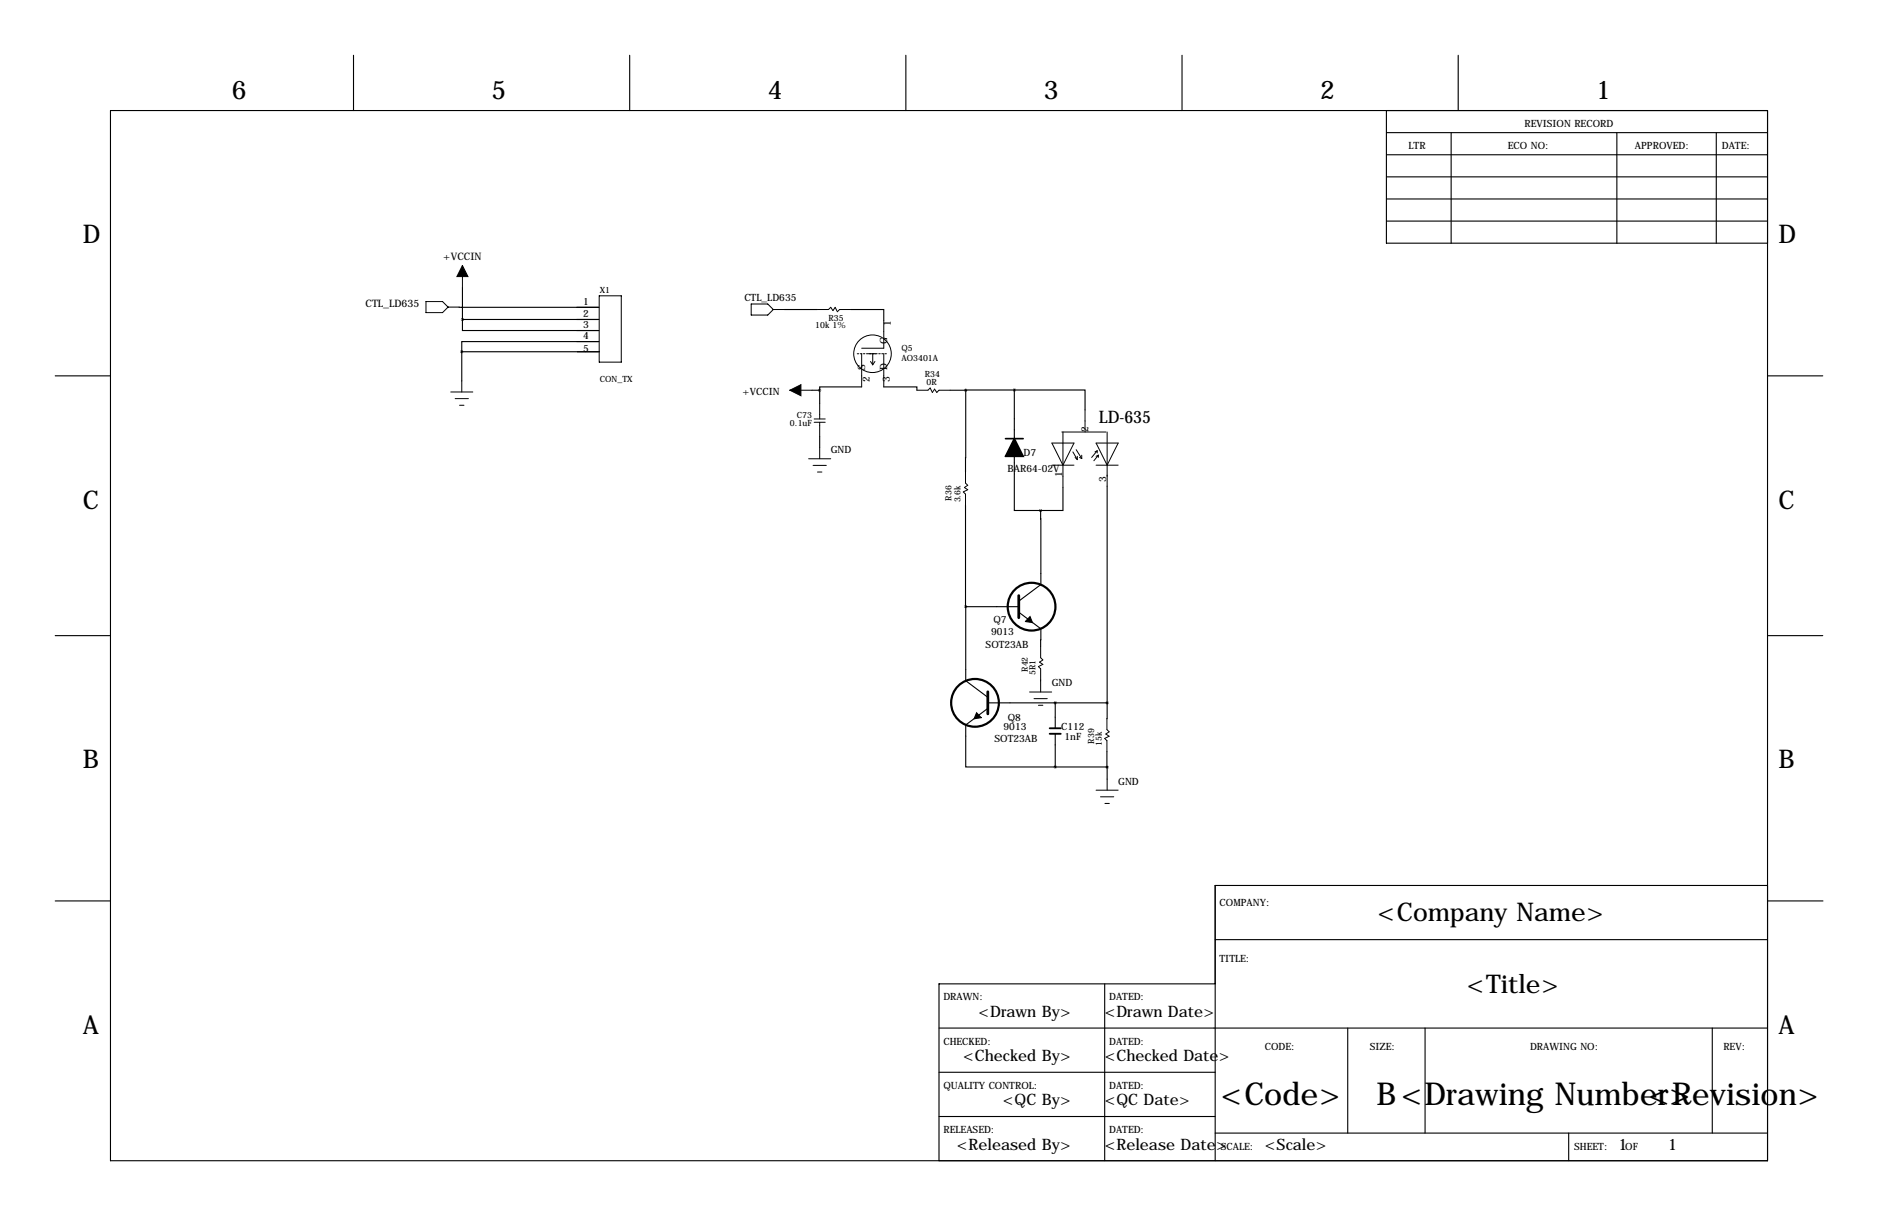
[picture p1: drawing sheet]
<svg xmlns="http://www.w3.org/2000/svg" width="432mm" height="279mm" viewBox="0 0 432 279" stroke-linecap="round" stroke-linejoin="round" font-family="sans-serif">
<g fill="none" stroke="#000" stroke-width=".25">
<path d="M81.3 12.7v12.7M144.8 12.7v12.7M208.3 12.7v12.7M271.8 12.7v12.7M335.3 12.7v12.7M25.4 25.4h381v241.3h-381zM318.8 30.5h87.6M318.8 35.6h87.6M318.8 25.4v30.5h87.6M333.7 30.5v25.4M371.8 30.5v25.4M394.6 30.5v25.4"/>
<path d="M318.8 45.7h87.6M318.8 50.8h87.6M318.8 40.6h87.6M105.6 70.6h32.1h-5.1M106.3 73.4v2.5h31.4h-5.1M106.3 73.4h31.4h-5.1M106.3 66.1v7.3M132.6 78.5h5.1h-31.5v2.3M180.3 71.1h7.7M195.6 71.1h7.6v2.6M12.7 86.4h12.7M106.2 80.8h31.6h-5.1"/>
<path d="M106.2 80.8v6.7M186.7 89.7h1.8M188.5 89.7v3M198.1 88.9h-9.6v.8M203.2 88.9h7.6v.8M218.4 89.7h3.6M222 89.7v18.8M233.2 89.6h16.3v4.6M233.2 89.6l-11.2 .1M233.2 89.6v11.2M406.4 86.4h12.7M188.5 100.3v2.6"/>
<path d="M222 116.1v23.3M233.2 104.9v12.4h6.1M239.3 117.3v17l-5.1 3.8M244.4 112v5.3h-5.1M254.6 111.7v49.8M222 139.4h12.2M222 139.4v17l5.1 3.8M12.7 146h12.7M234.2 140.7l5.1 3.8v4.1M239.3 156.2v.3M406.4 146h12.7M227.1 162.8l-5.1 3.8v9.6h20.6"/>
<path d="M227.1 161.5h27.5M242.6 176.2l12 .1M242.6 161.5v5.8M242.6 168.6v7.6M254.5 172.7l.1 3.6M254.6 161.5l-.1 3.6M254.6 176.3v2.7M12.7 207h12.7M279.4 215.9h127M406.4 203.5h-127v63.2M406.5 207h12.7M215.9 236.2h190.5"/>
<path d="M254 226.1v40.6M279.4 226.1h-63.5v40.6M309.9 236.2v24.1M327.7 236.2v24.1M393.7 236.2v24.1M215.9 246.4h63.5M215.9 256.5h63.5M279.4 260.3h127M360.7 260.3v6.4"/>
</g>
<g fill="none" stroke="#000" stroke-width=".51">
<circle cx="237.2" cy="139.4" r="5.5"/>
<circle cx="224.2" cy="161.5" r="5.5"/>
</g>
<path d="M234.2 136.9v5M227.1 159v5" fill="none" stroke="#000" stroke-width=".63"/>
<path d="M236.8 141.7l.6 1.4-1.6-.3zM224.5 163.8l1.1 1.1-1.6 .3z" fill="#000" stroke="#000" stroke-width=".25"/>
<path d="M241.4 168.6h2.5M241.4 167.3h2.5" fill="none" stroke="#000" stroke-width=".43"/>
<path d="M231.2 100.8h4.1" fill="none" stroke="#000" stroke-width=".38"/>
<path d="M233.2 100.8l2.1 4.1h-4.1z" fill="#000" stroke="#000" stroke-width=".38"/>
<g fill="none" stroke="#000" stroke-width=".23">
<path d="M97.9 69.3h3.9l1.2 1.3-1.2 1.2h-3.9zM103 70.6h2.6M106.3 61v5.1M137.8 68h5v15.2h-5zM172.7 69.8h3.8l1.3 1.3-1.3 1.3h-3.8zM177.8 71.1h2.5M188 71.1h2.5l.5-.5 .5 .8 .5-.8 .5 1 .5-.5h2.6M203.2 73.7v6.3h-5.1M103.6 90.1h5.1M104.6 91.6h3.1M105.7 93.1h1M106.2 87.5v2.6"/>
<path d="M181.6 89.7h5.1M187.2 96.3h2.5M187.2 97h2.5M188.5 92.7v3.6M188.5 97v3.3M198.1 81.3v7.6M199.6 81.3h1.8M200.2 83.1l.5 .7M200.7 81.3v2.5M201.2 83.1l-.5 .7M203.2 81.3v7.6M210.8 89.7h2.6l.5-.5 .5 1 .5-.8 .5 .8 .5-.5h2.5"/>
<path d="M244.1 99.3h10.2M244.4 99.3v12.7M249.5 94.2v5.1M254.6 99.3v12.4M185.9 105.4h5.1M186.9 106.9h3.1M188 108.5h1M188.5 102.9v2.5M222 108.5v2.5l.5 .5-.8 .5 .8 .5-1 .5 .5 .5v2.6M241.9 101.8h5l-2.5 5.1zM241.9 106.9h5M246.7 103.8l1 1.8"/>
<path d="M247.2 105.1l.5 .5M247.4 103.3l1.3 2.1M247.7 104.9v.7M248.2 105.1l.5 .3M248.7 104.6v.8M252 101.8h5.1l-2.5 5.1zM252 106.9h5.1M252.3 103.6l-1.3 1.5M252.3 103.6v.5M252.3 103.6l-.5 .2M252.5 104.6l-1 1.3M252.5 104.6v.5"/>
<path d="M252.5 104.6l-.5 .3M236.7 159h5.1M239.3 148.6v2.5l.5 .5-.8 .5 .8 .6-1 .5 .5 .5v2.5M239.3 156.5v2.5M237.7 160.5h3.1M238.8 162.1h1M254.5 165.1v2.5l.5 .5-.7 .6 .7 .5-1 .5 .5 .5v2.5M254.6 179v2.6M252 181.6h5.1M253 183.1h3.1M254.1 184.6h1"/>
<circle cx="200.6" cy="81.3" r="4.3"/>
</g>
<path d="M197.1 81.3h6.9" fill="none" stroke="#000" stroke-width=".23" stroke-dasharray=".4 .4"/>
<path d="M106.3 61l1.3 2.6h-2.5zM181.6 89.7l2.5-1.3v2.5z" fill="#000" stroke="#000" stroke-width=".23"/>
<path d="M239.2 117.3a.05 .05 0 0 0 .1 0 .05 .05 0 0 0-.1 0zM222 89.7a.05 .05 0 0 0 .1 0 .05 .05 0 0 0-.1 0zM222 139.4a.05 .05 0 0 0 .1 0 .05 .05 0 0 0-.1 0zM254.5 161.5a.05 .05 0 0 0 .1 0 .05 .05 0 0 0-.1 0zM254.5 176.3a.05 .05 0 0 0 .1 0 .05 .05 0 0 0-.1 0zM106.1 80.8a.05 .05 0 0 0 .1 0 .05 .05 0 0 0-.1 0zM188.4 89.7a.05 .05 0 0 0 .1 0 .05 .05 0 0 0-.1 0z" fill="#000" stroke="#000" stroke-width=".63"/>
<g font-size="7.3">
<text x="280.7" y="254">&lt;Code&gt;</text>
<text x="316.5" y="254">B&lt;Drawing Number&gt;</text>
<text x="379" y="254">&lt;Revision&gt;</text>
</g>
<g font-size="5.9">
<text x="53.3" y="22.9">6</text>
<text x="113" y="22.9">5</text>
<text x="176.5" y="22.9">4</text>
<text x="240" y="22.9">3</text>
<text x="303.5" y="22.9">2</text>
<text x="367" y="22.9">1</text>
<text x="19" y="55.9">D</text>
<text x="408.9" y="55.9">D</text>
<text x="19" y="116.8">C</text>
<text x="408.9" y="116.8">C</text>
<text x="19" y="176.5">B</text>
<text x="408.9" y="176.5">B</text>
<text x="316.8" y="211.6">&lt;Company Name&gt;</text>
<text x="337.3" y="228.1">&lt;Title&gt;</text>
<text x="19" y="237.5">A</text>
<text x="408.9" y="237.5">A</text>
</g>
<text font-size="4" x="252.6" y="97.3">LD-635</text>
<g font-size="3.6">
<text x="225" y="233.7">&lt;Drawn By&gt;</text>
<text x="254" y="233.7">&lt;Drawn Date&gt;</text>
<text x="221.4" y="243.8">&lt;Checked By&gt;</text>
<text x="254" y="243.8">&lt;Checked Date&gt;</text>
<text x="230.6" y="254">&lt;QC By&gt;</text>
<text x="254" y="254">&lt;QC Date&gt;</text>
<text x="220" y="264.2">&lt;Released By&gt;</text>
<text x="254" y="264.2">&lt;Release Date&gt;</text>
<text x="290.8" y="264.2">&lt;Scale&gt;</text>
<text x="372.1" y="264.2">1</text>
<text x="383.5" y="264.2">1</text>
</g>
<g font-size="2.4">
<text x="101.9" y="59.7">+VCCIN</text>
<text x="84.1" y="70.6">CTL_LD635</text>
</g>
<g font-size="2.3">
<text x="350.5" y="29.2">REVISION RECORD</text>
<text x="323.8" y="34.3">LTR</text>
<text x="346.7" y="34.3">ECO NO:</text>
<text x="375.9" y="34.3">APPROVED:</text>
<text x="395.9" y="34.3">DATE:</text>
<text x="134.1" y="70.1">1</text>
<text x="171.1" y="69.1">CTL_LD635</text>
<text x="134.1" y="72.9">2</text>
<text x="134.1" y="75.4">3</text>
<text x="134.1" y="77.8">4</text>
<text x="204.8" y="74.9" transform="rotate(-90 204.8 74.9)">1</text>
<text x="134.1" y="80.8">5</text>
<text x="204" y="79.1" transform="rotate(-90 204 79.1)">G</text>
<text x="198.9" y="85.1" transform="rotate(-90 198.9 85.1)">S</text>
<text x="200" y="87.7" transform="rotate(-90 200 87.7)">2</text>
<text x="204.6" y="87.7" transform="rotate(-90 204.6 87.7)">3 D</text>
<text x="170.7" y="90.7">+VCCIN</text>
<text x="250.3" y="99.3" transform="rotate(-90 250.3 99.3)">2</text>
<text x="191" y="104.1">GND</text>
<text x="235.3" y="104.7">D7</text>
<text x="231.6" y="108.4">BAR64-02V</text>
<text x="244.2" y="109.7" transform="rotate(-90 244.2 109.7)">1</text>
<text x="254.3" y="110.7" transform="rotate(-90 254.3 110.7)">3</text>
<text x="228.4" y="143.2">Q7</text>
<text x="226.6" y="148.9">SOT23AB</text>
<text x="227.9" y="145.8">9013</text>
<text x="241.8" y="157.7">GND</text>
<text x="230.7" y="167.7">9013</text>
<text x="231.7" y="165.6">Q8</text>
<text x="244" y="167.7">C112</text>
<text x="228.7" y="170.5">SOT23AB</text>
<text x="244.8" y="170.1">1nF</text>
<text x="257.1" y="180.3">GND</text>
<text x="280.4" y="208.3">COMPANY:</text>
<text x="280.4" y="221">TITLE:</text>
<text x="216.9" y="229.9">DRAWN:</text>
<text x="255" y="229.9">DATED:</text>
<text x="216.9" y="240">CHECKED:</text>
<text x="255" y="240">DATED:</text>
<text x="290.8" y="241.3">CODE:</text>
<text x="315" y="241.3">SIZE:</text>
<text x="351.8" y="241.3">DRAWING NO:</text>
<text x="396.2" y="241.3">REV:</text>
<text x="216.9" y="250.2">QUALITY CONTROL:</text>
<text x="255" y="250.2">DATED:</text>
<text x="216.9" y="260.3">RELEASED:</text>
<text x="255" y="260.3">DATED:</text>
<text x="280.7" y="264.2">SCALE:</text>
<text x="361.9" y="264.2">SHEET:</text>
<text x="373.7" y="264.2">OF</text>
</g>
<g font-size="2">
<text x="137.9" y="67.3">X1</text>
<text x="187.5" y="75.4">10k 1%</text>
<text x="190.5" y="73.7">R35</text>
<text x="207.3" y="80.6">Q5</text>
<text x="207.3" y="82.9">AO3401A</text>
<text x="137.9" y="87.9">CON_TX</text>
<text x="212.7" y="86.7">R34</text>
<text x="213" y="88.5">0R</text>
<text x="181.6" y="97.8">0.1uF</text>
<text x="183.2" y="96">C73</text>
<text x="218.8" y="115" transform="rotate(-90 218.8 115)">R36</text>
<text x="220.8" y="115.5" transform="rotate(-90 220.8 115.5)">3.6k</text>
<text x="236.3" y="154.4" transform="rotate(-90 236.3 154.4)">R42</text>
<text x="238.1" y="155.1" transform="rotate(-90 238.1 155.1)">5R1</text>
<text x="251.6" y="170.9" transform="rotate(-90 251.6 170.9)">R39</text>
<text x="253.3" y="171.4" transform="rotate(-90 253.3 171.4)">15k</text>
</g>
</svg>
